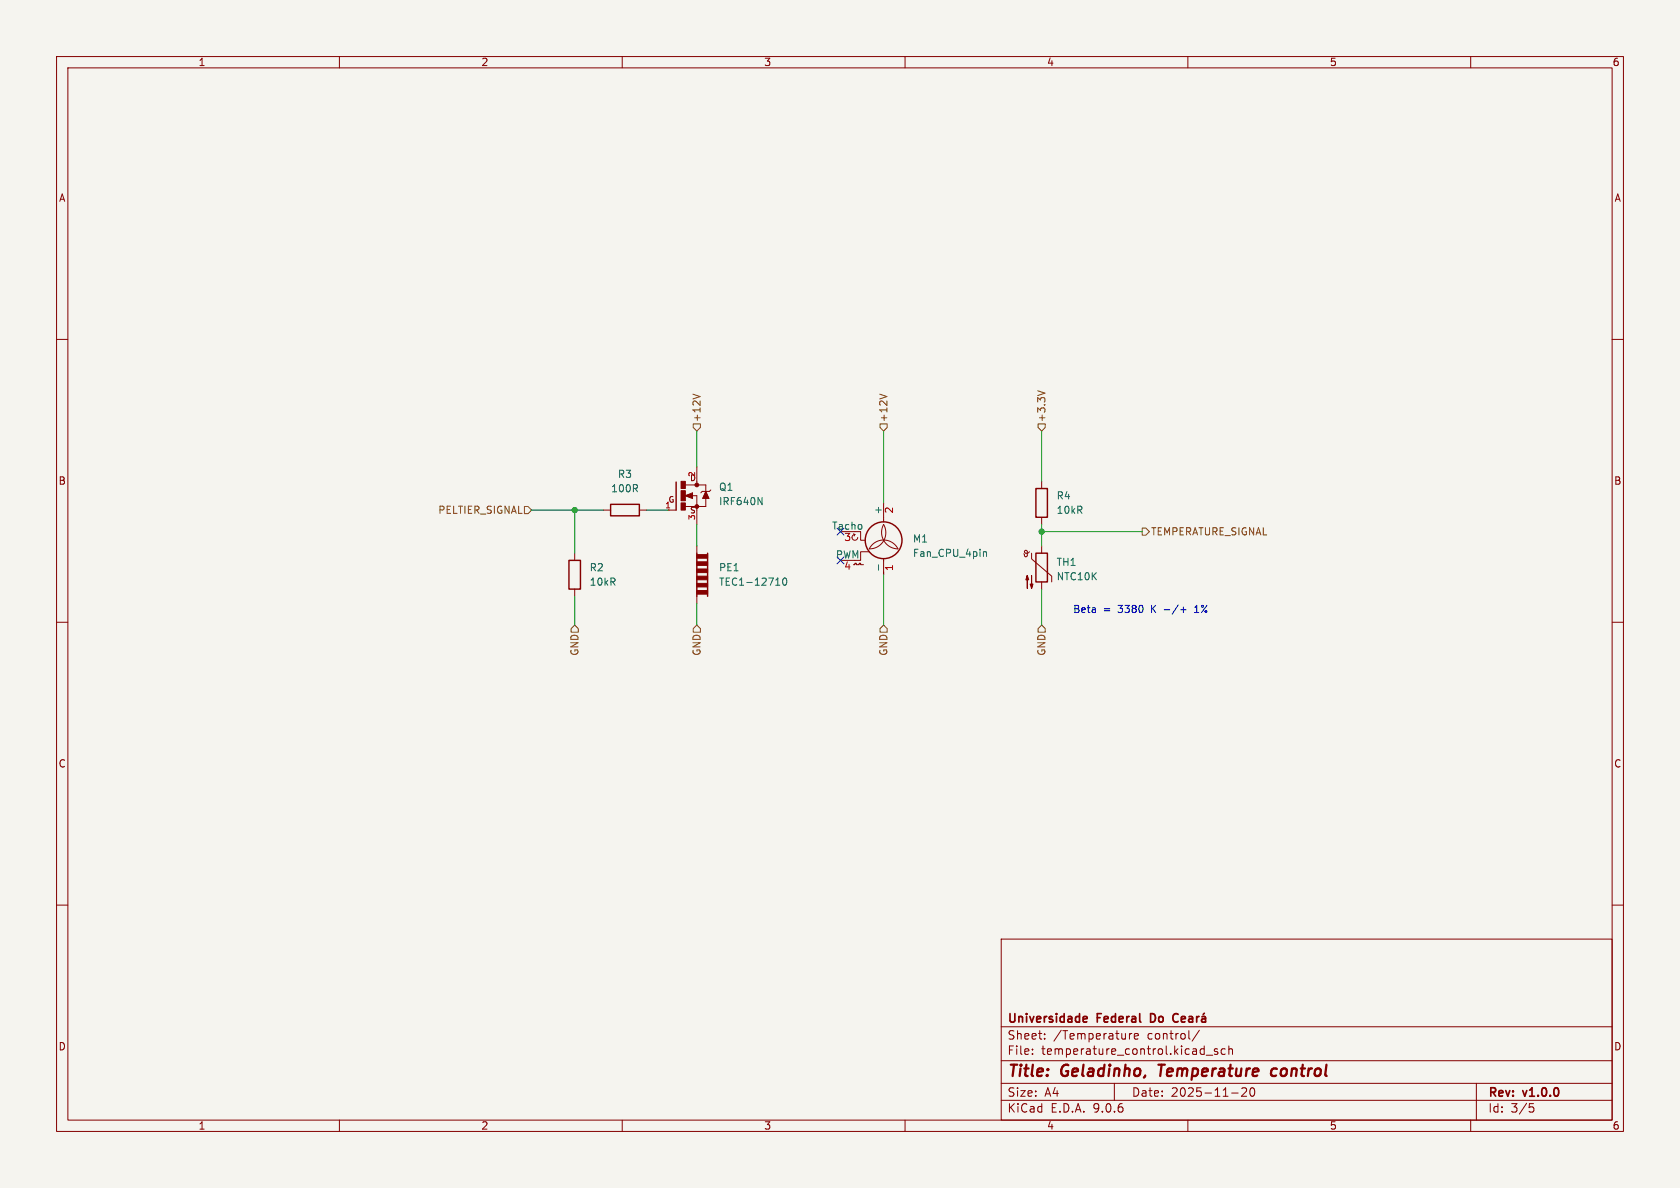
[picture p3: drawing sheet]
<svg xmlns="http://www.w3.org/2000/svg" width="297mm" height="210mm" viewBox="0 0 297 210" stroke-linecap="round" stroke-linejoin="round" font-family="sans-serif">
<path d="M0 0h297v210h-297z" fill="#f5f4ef" stroke="#f5f4ef" stroke-width=".18"/>
<g fill="none" stroke="#840000" stroke-width=".18">
<path d="M10 10h277v190h-277zM12 12h273v186h-273zM60 10v2M110 10v2M160 10v2M210 10v2M260 10v2M10 60h2M285 60h2M101.6 97.8v1.3M106.7 90.2h1.2M113 90.2h1.3"/>
<path d="M118.1 90.2h1.4M121.2 87.6l1.2-.5v1zM121.2 85.7h3.6v1.2M122.3 87.6h.9v1.9M123.2 82.6v2.5M123.2 90.2v2.5M123.2 96.5v1.3M124.8 88.1v1.4h-3.6M124.8 86.9l.5 1.2h-1.1zM125.7 86.6l-.3 .3h-1.3l-.2 .2M150.9 99.8h.2v-.2h.3v.2h.5v-.2h.2v.2h.6M150.9 94.4l.2 .1"/>
<path d="M151.1 94.5l-.3 .1-.1 .2 .1 .6 .5 .1 .2-.2 .1-.3M151.1 94.5l-.1 .2M152.1 94v1.5h.8M153.7 97.5h-1.6v1.6h-1M156.2 92.7a2.86 2.86 0 0 1-2.5 4.3 2.84 2.84 0 0 1 2.5-1.5 2.84 2.84 0 0 1 2.5 1.5 2.92 2.92 0 0 1-2.5-4.3zM156.2 88.9v3.4M156.2 98.8v2.8M182 97.5l-.3 .3h-.3l-.2-.1-.1-.3 .3-.1 .2 .2v.7l-.2 .2h-.2l-.2-.5M182.4 97.8v1l3.5 3.1v1M184.1 85.1v1.3M184.1 91.4v1.3M184.1 96.5v1.3"/>
<path d="M10 110h2M101.6 104.1v1.3M123.2 105.4v1.3M184.1 102.9v1.2M285 110h2M10 160h2M177 166h108v32h-108zM285 160h2M60 198v2M110 198v2M160 198v2M177 194.5h108"/>
<path d="M177 191.5h108M177 187.5h108M177 181.5h108M182.5 186.3v.1M182.5 185.5v.1M184.7 183.6v.1M184.7 182.8v.1M197 191.5v3M199.7 182.7v1M200.1 182.7l-.3 .1-.1 .2M200.5 183.2l.7-.1v-.3l-.5-.1-.2 .2 .1 .7h.6M210 198v2"/>
<path d="M212 182.1l-1.3 2M213.2 186.5h1.2M215.2 185.5l-.3-.1-.2 .2v.2l.5 .2v.3h-.5M216.6 185.5l-.4-.1-.3 .3v.4l.1 .2h.6M217.2 185.5l.3-.1 .3 .1 .1 .9M217.2 184.9v1.5M217.7 193.2h1.2M220.3 192.4v.5l-.8 .9h.9M221.1 192.4a.81 .81 0 0 0 .4 1.4l.2-.1 .1-.5-.1-.8M260 198v2M261 191.5v6.5M270.4 195.1h.7"/>
<path d="M270.5 195.7h.4l.3 .3-.2 .5-.5 .1"/>
</g>
<path d="M204.8 188.2h1.1M205.4 188.2l-.3 2M225.7 189a.66 .66 0 0 0-.9 .3l-.1 .5 .1 .3 .2 .1 .6-.1" fill="none" stroke="#840000" stroke-width=".4"/>
<g fill="none" stroke="#840000" stroke-width=".3">
<path d="M122.3 87.4l-.9 .2 .9 .3v-.3h-.3M191.7 179.7l.4 .1 .1 .2-.7 .2M203.8 179.2h-.4v1.5h.4M208.3 179.3h-.1a.54 .54 0 0 0-.7 .1M210.2 179.8h.6v.9M211.6 179.7v1M212 179.7l-.3 .1-.1 .2M212.5 179.8h.6v.9M212.9 179.1l-.2 .2M192.1 180.6l-.4 .1M207.5 180.5a.52 .52 0 0 0 .8 0M208.8 180.2l.8-.2-.1-.2-.4-.1-.3 .2 .1 .7h.6"/>
<path d="M210.8 180l-.5 .1a.29 .29 0 0 0-.2 .3 .29 .29 0 0 0 .2 .3l.5-.1M213.1 180l-.5 .1a.29 .29 0 0 0-.2 .3 .29 .29 0 0 0 .2 .3l.5-.1"/>
</g>
<g fill="none" stroke="#840000" stroke-width=".25">
<path d="M100.6 99.1h2v5h-2zM107.9 89.2h5.1v2h-5.1zM119.5 85.2v5M125.1 97.8v7.6M183.1 97.8h2.1v5.1h-2.1zM183.1 86.4h2.1v5h-2.1z"/>
<circle cx="156.2" cy="95.5" r="3.3"/>
</g>
<g fill="#840000" stroke="#840000" stroke-width=".18">
<path d="M120.4 86.7h.8v1.8h-.8z"/>
<path d="M120.4 85.1h.8v1.3h-.8z"/>
<path d="M120.4 88.9h.8v1.3h-.8z"/>
<path d="M124.8 87l.5 1h-1z"/>
<path d="M181.6 101.7l.3 .8h-.5l.2-.8v2.3z"/>
<path d="M182.4 101.7v2.3l-.3-.7h.5l-.2 .7z"/>
<path d="M123.2 98h1.9v.7h-1.9z"/>
<path d="M123.2 99.3h1.9v.6h-1.9z"/>
<path d="M123.2 100.6h1.9v.6h-1.9z"/>
<path d="M123.2 101.9h1.9v.6h-1.9z"/>
<path d="M123.2 103.1h1.9v.7h-1.9z"/>
<path d="M123.2 104.4h1.9v.6h-1.9z"/>
<circle cx="123.2" cy="85.7" r=".33"/>
<circle cx="123.2" cy="89.5" r=".33"/>
</g>
<path d="M134 87.9l.7 1.3v-1.3M155.3 99.8v1M173.9 97.6l.1-.1 .3 .1 .1 .8M137.2 103.4h.7M138.5 102.3l.2-.1a.68 .68 0 0 1 .4 .6 .68 .68 0 0 1-.4 .6l-.2-.1-.1-.3z" fill="none" stroke="#006464" stroke-width=".18"/>
<path d="M123.2 97.8v7.6z" fill="#840000" stroke="#840000" stroke-width=".25"/>
<path d="M122.5 69.7l1.3 .4M122.6 74.9h1.2v.7l-.6 .6-.6-.6zM155.5 69.7l1.3 .4M155.6 74.9h1.2v.7l-.6 .6-.6-.6zM183.5 69.1l1.2 .4M183.5 74.9h1.3v.7l-.7 .6-.6-.6zM92.7 89.5h.6l.7 .7-.7 .6h-.6zM201.9 93.3h.7l.6 .7-.6 .6h-.7zM101.6 110.5l.6 .6v.7h-1.2v-.7zM123.2 110.5l.6 .6v.7h-1.2v-.7zM156.2 110.5l.6 .6v.7h-1.2v-.7zM184.1 110.5l.7 .6v.7h-1.3v-.7z" fill="none" stroke="#725600" stroke-width=".18"/>
<g fill="none" stroke="#009600" stroke-width=".18">
<path d="M123.2 76.2v6.4M156.2 76.2v12.7M184.1 76.2v8.9M94 90.2h12.7M101.6 90.2v7.6M114.3 90.2h3.8M123.2 92.7v3.8M184.1 92.7v3.8M184.1 94h17.8M101.6 105.4v5.1M123.2 106.7v3.8M156.2 101.6v8.9"/>
<path d="M184.1 104.1v6.4"/>
</g>
<path d="M148 93.4l1.2 1.2M148 98.5l1.2 1.2M149.2 93.4l-1.2 1.2M149.2 98.5l-1.2 1.2" fill="none" stroke="#000084" stroke-width=".18"/>
<path d="M208.7 107.8h1M209.2 107.3v1M211.2 108.3h.7M211.4 107.2l-.2 .2" fill="none" stroke="#0000c2" stroke-width=".18"/>
<g fill="#009600" stroke="#009600" stroke-width=".18">
<circle cx="184.1" cy="94" r=".46"/>
<circle cx="101.6" cy="90.2" r=".46"/>
</g>
<g font-size="2.8" fill="#840000">
<text x="178" y="190.9">Title:</text>
<text x="187.7" y="190.9">Geladinho,</text>
<text x="205.7" y="190.9">Temperature</text>
<text x="226.4" y="190.9">control</text>
</g>
<g font-size="2.1" fill="#840000">
<text x="178" y="184">Sheet:</text>
<text x="178" y="181.2">Universidade</text>
<text x="186.2" y="184">/Temperature</text>
<text x="194" y="181.2">Federal</text>
<text x="202.9" y="184">control/</text>
<text x="204.1" y="181.2">Do</text>
<text x="178" y="186.7">File:</text>
<text x="184.1" y="186.7">temperature_control.kicad_sch</text>
<text x="178" y="196.9">KiCad</text>
<text x="178" y="194.1">Size:</text>
<text x="184.7" y="194.1">A4</text>
<text x="185.7" y="196.9">E.D.A.</text>
<text x="193.3" y="196.9">9.0.6</text>
<text x="200" y="194.1">Date:</text>
<text x="207" y="194.1">2025-11-20</text>
<text x="263" y="194.3">Rev:</text>
<text x="263" y="196.9">Id:</text>
<text x="267.1" y="196.9">3/5</text>
<text x="269.4" y="194.3">v1.0.0</text>
</g>
<g font-size="1.8" fill="#840000">
<text x="35" y="11.9">1</text>
<text x="85" y="11.9">2</text>
<text x="135" y="11.9">3</text>
<text x="185" y="11.9">4</text>
<text x="235" y="11.9">5</text>
<text x="285" y="11.9">6</text>
<text x="10.3" y="35.9">A</text>
<text x="285.3" y="35.9">A</text>
<text x="10.3" y="85.9">B</text>
<text x="285.3" y="85.9">B</text>
<text x="10.3" y="135.9">C</text>
<text x="285.3" y="135.9">C</text>
<text x="10.3" y="185.9">D</text>
<text x="285.3" y="185.9">D</text>
<text x="35" y="199.9">1</text>
<text x="85" y="199.9">2</text>
<text x="135" y="199.9">3</text>
<text x="185" y="199.9">4</text>
<text x="235" y="199.9">5</text>
<text x="285" y="199.9">6</text>
</g>
<g font-size="1.8" fill="#725600">
<text x="124.1" y="74.7" transform="rotate(-90 124.1 74.7)">+12V</text>
<text x="157.1" y="74.7" transform="rotate(-90 157.1 74.7)">+12V</text>
<text x="185" y="74.7" transform="rotate(-90 185 74.7)">+3.3V</text>
<text x="77.4" y="91">PELTIER_SIGNAL</text>
<text x="203.4" y="94.8">TEMPERATURE_SIGNAL</text>
<text x="102.5" y="116" transform="rotate(-90 102.5 116)">GND</text>
<text x="124.1" y="116" transform="rotate(-90 124.1 116)">GND</text>
<text x="157.1" y="116" transform="rotate(-90 157.1 116)">GND</text>
<text x="185" y="116" transform="rotate(-90 185 116)">GND</text>
</g>
<g font-size="1.8" fill="#006464">
<text x="107.9" y="87.2">100R</text>
<text x="109.1" y="84.7">R3</text>
<text x="127" y="87">Q1</text>
<text x="127" y="89.5">IRF640N</text>
<text x="186.7" y="88.5">R4</text>
<text x="147" y="93.7">Tacho</text>
<text x="186.7" y="91">10kR</text>
<text x="104.1" y="101.2">R2</text>
<text x="127" y="101.2">PE1</text>
<text x="147.7" y="98.8">PWM</text>
<text x="161.3" y="96.1">M1</text>
<text x="161.3" y="98.7">Fan_CPU_4pin</text>
<text x="186.7" y="100.2">TH1</text>
<text x="104.1" y="103.7">10kR</text>
<text x="127" y="103.7">TEC1-12710</text>
<text x="186.7" y="102.8">NTC10K</text>
</g>
<g font-size="1.8" fill="#a90000">
<text x="149.2" y="96">3</text>
<text x="156" y="91.1" transform="rotate(-90 156 91.1)">+</text>
<text x="158.2" y="90.9" transform="rotate(-90 158.2 90.9)">2</text>
<text x="149.2" y="101">4</text>
<text x="158.2" y="101" transform="rotate(-90 158.2 101)">1</text>
</g>
<g font-size="1.8" fill="#0000c2">
<text x="189.6" y="108.6">Beta</text>
<text x="195" y="108.6">=</text>
<text x="197.8" y="108.6">3380</text>
<text x="203.8" y="108.6">K</text>
<text x="206.2" y="108.6">-/+</text>
<text x="211.9" y="108.6">1%</text>
</g>
<g font-size="1.4" fill="#a90000">
<text x="117.5" y="89.9">1</text>
<text x="122.9" y="84.4" transform="rotate(-90 122.9 84.4)">2</text>
<text x="122.9" y="92.1" transform="rotate(-90 122.9 92.1)">3</text>
</g>
<g font-size="1.4" fill="#840000">
<text x="118.1" y="89.1">G</text>
<text x="121.9" y="85.2">D</text>
<text x="121.9" y="91">S</text>
</g>
</svg>
